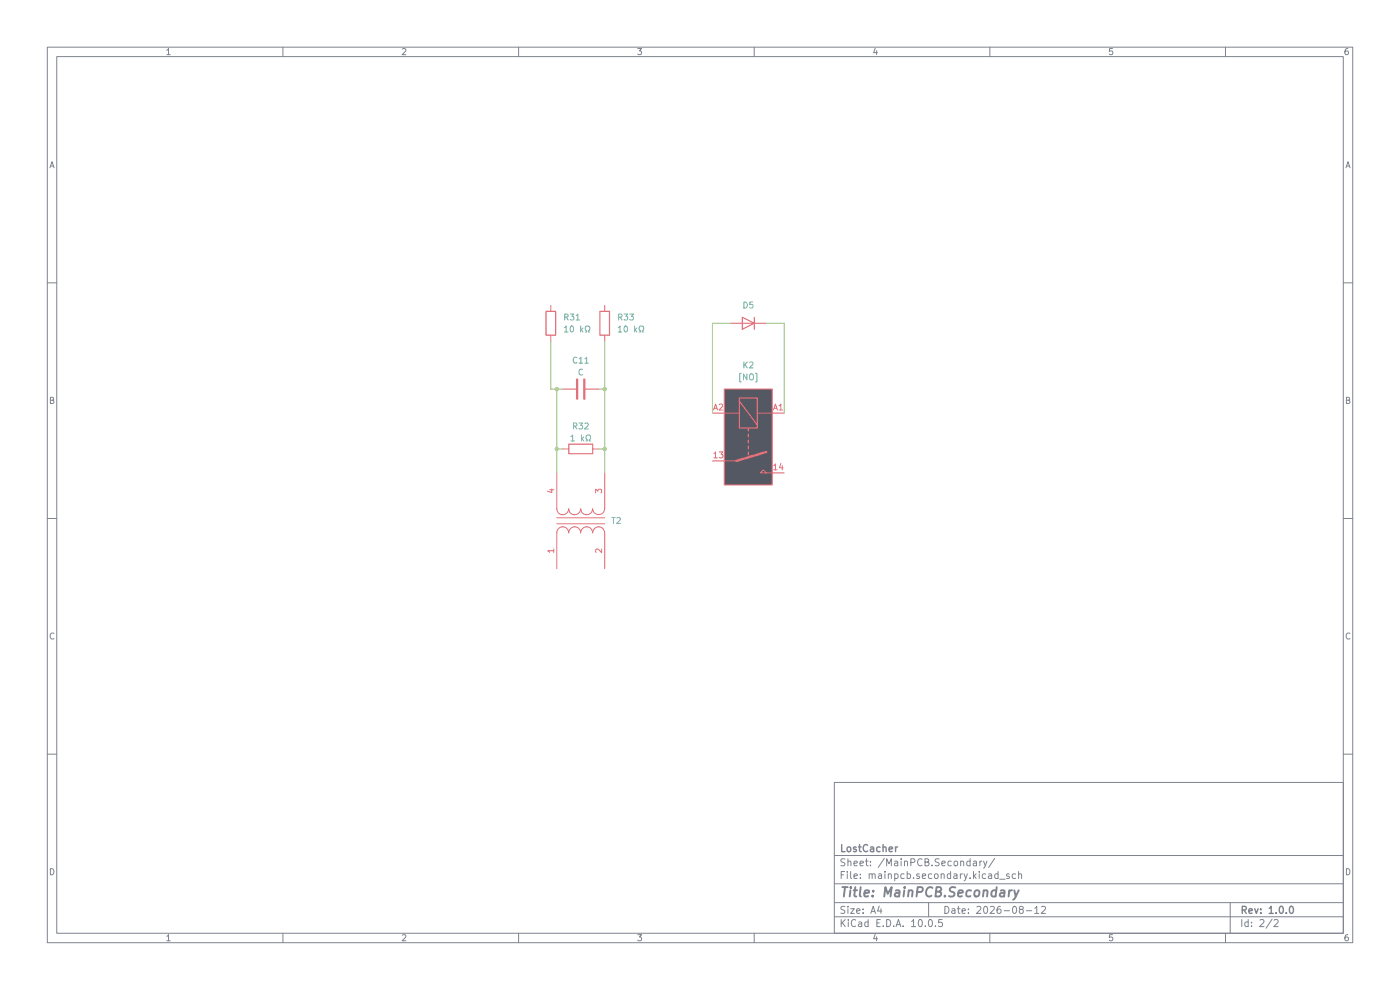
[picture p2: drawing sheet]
(kicad_sch
 (version 20260306)
 (generator "eeschema")
 (generator_version "10.0")
 (paper "A4")
 (title_block
  (title "MainPCB.Secondary")
  (date "2026-08-12")
  (rev "1.0.0")
  (company "LostCacher"))
 (lib_symbols
  (symbol "Device:C"
   (pin_numbers (hide yes))
   (pin_names
    (offset 0.254)) (exclude_from_sim no) (in_bom yes) (on_board yes)
   (in_pos_files yes)
   (duplicate_pin_numbers_are_jumpers no)
   (property "Reference" "C" (at 0.635 2.54 0) (show_name no) (do_not_autoplace no) (effects (font (size 1.27 1.27)) (justify left)))
   (property "Value" "C" (at 0.635 -2.54 0) (show_name no) (do_not_autoplace no) (effects (font (size 1.27 1.27)) (justify left)))
   (property "Footprint" "" (at 0.9652 -3.81 0) (show_name no) (do_not_autoplace no) (hide yes) (effects (font (size 1.27 1.27))))
   (property "Datasheet" "" (at 0 0 0) (show_name no) (do_not_autoplace no) (hide yes) (effects (font (size 1.27 1.27))))
   (property "Description" "Unpolarized capacitor" (at 0 0 0) (show_name no) (do_not_autoplace no) (hide yes) (effects (font (size 1.27 1.27))))
   (symbol "C_0_1"
    (polyline (pts (xy -2.032 0.762) (xy 2.032 0.762)) (stroke (width 0.508) (type default)) (fill (type none)))
    (polyline (pts (xy -2.032 -0.762) (xy 2.032 -0.762)) (stroke (width 0.508) (type default)) (fill (type none))))
   (symbol "C_1_1"
    (pin passive line (at 0 3.81 270) (length 2.794) (name "" (effects (font (size 1.27 1.27)))) (number "1" (effects (font (size 1.27 1.27)))))
    (pin passive line (at 0 -3.81 90) (length 2.794) (name "" (effects (font (size 1.27 1.27)))) (number "2" (effects (font (size 1.27 1.27))))))
   (embedded_fonts no))
  (symbol "Device:D"
   (pin_numbers (hide yes))
   (pin_names
    (offset 1.016) (hide yes)) (exclude_from_sim no) (in_bom yes) (on_board yes)
   (in_pos_files yes)
   (duplicate_pin_numbers_are_jumpers no)
   (property "Reference" "D" (at 0 2.54 0) (show_name no) (do_not_autoplace no) (effects (font (size 1.27 1.27))))
   (property "Value" "D" (at 0 -2.54 0) (show_name no) (do_not_autoplace no) (effects (font (size 1.27 1.27))))
   (property "Footprint" "" (at 0 0 0) (show_name no) (do_not_autoplace no) (hide yes) (effects (font (size 1.27 1.27))))
   (property "Datasheet" "" (at 0 0 0) (show_name no) (do_not_autoplace no) (hide yes) (effects (font (size 1.27 1.27))))
   (property "Description" "Diode" (at 0 0 0) (show_name no) (do_not_autoplace no) (hide yes) (effects (font (size 1.27 1.27))))
   (property "Sim.Device" "D" (at 0 0 0) (show_name no) (do_not_autoplace no) (hide yes) (effects (font (size 1.27 1.27))))
   (property "Sim.Pins" "1=K 2=A" (at 0 0 0) (show_name no) (do_not_autoplace no) (hide yes) (effects (font (size 1.27 1.27))))
   (symbol "D_0_1"
    (polyline (pts (xy -1.27 1.27) (xy -1.27 -1.27)) (stroke (width 0.254) (type default)) (fill (type none)))
    (polyline (pts (xy 1.27 1.27) (xy 1.27 -1.27) (xy -1.27 0) (xy 1.27 1.27)) (stroke (width 0.254) (type default)) (fill (type none)))
    (polyline (pts (xy 1.27 0) (xy -1.27 0)) (stroke (width 0) (type default)) (fill (type none))))
   (symbol "D_1_1"
    (pin passive line (at -3.81 0 0) (length 2.54) (name "K" (effects (font (size 1.27 1.27)))) (number "1" (effects (font (size 1.27 1.27)))))
    (pin passive line (at 3.81 0 180) (length 2.54) (name "A" (effects (font (size 1.27 1.27)))) (number "2" (effects (font (size 1.27 1.27))))))
   (embedded_fonts no))
  (symbol "Device:R"
   (pin_numbers (hide yes))
   (pin_names
    (offset 0)) (exclude_from_sim no) (in_bom yes) (on_board yes)
   (in_pos_files yes)
   (duplicate_pin_numbers_are_jumpers no)
   (property "Reference" "R" (at 2.032 0 90) (show_name no) (do_not_autoplace no) (effects (font (size 1.27 1.27))))
   (property "Value" "R" (at 0 0 90) (show_name no) (do_not_autoplace no) (effects (font (size 1.27 1.27))))
   (property "Footprint" "" (at -1.778 0 90) (show_name no) (do_not_autoplace no) (hide yes) (effects (font (size 1.27 1.27))))
   (property "Datasheet" "" (at 0 0 0) (show_name no) (do_not_autoplace no) (hide yes) (effects (font (size 1.27 1.27))))
   (property "Description" "Resistor" (at 0 0 0) (show_name no) (do_not_autoplace no) (hide yes) (effects (font (size 1.27 1.27))))
   (symbol "R_0_1"
    (rectangle (start -1.016 -2.54) (end 1.016 2.54) (stroke (width 0.254) (type default)) (fill (type none))))
   (symbol "R_1_1"
    (pin passive line (at 0 3.81 270) (length 1.27) (name "" (effects (font (size 1.27 1.27)))) (number "1" (effects (font (size 1.27 1.27)))))
    (pin passive line (at 0 -3.81 90) (length 1.27) (name "" (effects (font (size 1.27 1.27)))) (number "2" (effects (font (size 1.27 1.27))))))
   (embedded_fonts no))
  (symbol "Device:Transformer_1P_1S"
   (pin_names
    (offset 1.016) (hide yes)) (exclude_from_sim no) (in_bom yes) (on_board yes)
   (in_pos_files yes)
   (duplicate_pin_numbers_are_jumpers no)
   (property "Reference" "T" (at 0 6.35 0) (show_name no) (do_not_autoplace no) (effects (font (size 1.27 1.27))))
   (property "Value" "Transformer_1P_1S" (at 0 -7.62 0) (show_name no) (do_not_autoplace no) (effects (font (size 1.27 1.27))))
   (property "Footprint" "" (at 0 0 0) (show_name no) (do_not_autoplace no) (hide yes) (effects (font (size 1.27 1.27))))
   (property "Datasheet" "" (at 0 0 0) (show_name no) (do_not_autoplace no) (hide yes) (effects (font (size 1.27 1.27))))
   (property "Description" "Transformer, single primary, single secondary" (at 0 0 0) (show_name no) (do_not_autoplace no) (hide yes) (effects (font (size 1.27 1.27))))
   (symbol "Transformer_1P_1S_0_1"
    (arc (start -1.27 3.81) (mid -1.656 2.9336) (end -2.54 2.5654) (stroke (width 0) (type default)) (fill (type none)))
    (arc (start -1.27 1.27) (mid -1.656 0.3936) (end -2.54 0.0254) (stroke (width 0) (type default)) (fill (type none)))
    (arc (start -1.27 -1.27) (mid -1.656 -2.1464) (end -2.54 -2.5146) (stroke (width 0) (type default)) (fill (type none)))
    (arc (start -1.27 -3.81) (mid -1.656 -4.6864) (end -2.54 -5.0546) (stroke (width 0) (type default)) (fill (type none)))
    (arc (start -2.54 5.08) (mid -1.642 4.708) (end -1.27 3.81) (stroke (width 0) (type default)) (fill (type none)))
    (arc (start -2.54 2.54) (mid -1.642 2.168) (end -1.27 1.27) (stroke (width 0) (type default)) (fill (type none)))
    (arc (start -2.54 0) (mid -1.642 -0.372) (end -1.27 -1.27) (stroke (width 0) (type default)) (fill (type none)))
    (arc (start -2.54 -2.54) (mid -1.642 -2.912) (end -1.27 -3.81) (stroke (width 0) (type default)) (fill (type none)))
    (polyline (pts (xy -0.635 5.08) (xy -0.635 -5.08)) (stroke (width 0) (type default)) (fill (type none)))
    (polyline (pts (xy 0.635 -5.08) (xy 0.635 5.08)) (stroke (width 0) (type default)) (fill (type none)))
    (arc (start 1.2954 3.81) (mid 1.6457 4.7117) (end 2.54 5.08) (stroke (width 0) (type default)) (fill (type none)))
    (arc (start 1.2954 1.27) (mid 1.6457 2.1717) (end 2.54 2.54) (stroke (width 0) (type default)) (fill (type none)))
    (arc (start 1.2954 -1.27) (mid 1.6457 -0.3683) (end 2.54 0) (stroke (width 0) (type default)) (fill (type none)))
    (arc (start 2.54 2.5654) (mid 1.6599 2.9299) (end 1.2954 3.81) (stroke (width 0) (type default)) (fill (type none)))
    (arc (start 2.54 0.0254) (mid 1.6599 0.3899) (end 1.2954 1.27) (stroke (width 0) (type default)) (fill (type none)))
    (arc (start 2.54 -2.5146) (mid 1.6599 -2.1501) (end 1.2954 -1.27) (stroke (width 0) (type default)) (fill (type none)))
    (arc (start 1.3208 -3.81) (mid 1.6711 -2.9085) (end 2.5654 -2.54) (stroke (width 0) (type default)) (fill (type none)))
    (arc (start 2.5654 -5.0546) (mid 1.6851 -4.6902) (end 1.3208 -3.81) (stroke (width 0) (type default)) (fill (type none))))
   (symbol "Transformer_1P_1S_1_1"
    (pin passive line (at -10.16 5.08 0) (length 7.62) (name "AA" (effects (font (size 1.27 1.27)))) (number "1" (effects (font (size 1.27 1.27)))))
    (pin passive line (at -10.16 -5.08 0) (length 7.62) (name "AB" (effects (font (size 1.27 1.27)))) (number "2" (effects (font (size 1.27 1.27)))))
    (pin passive line (at 10.16 -5.08 180) (length 7.62) (name "SA" (effects (font (size 1.27 1.27)))) (number "3" (effects (font (size 1.27 1.27)))))
    (pin passive line (at 10.16 5.08 180) (length 7.62) (name "SB" (effects (font (size 1.27 1.27)))) (number "4" (effects (font (size 1.27 1.27))))))
   (embedded_fonts no))
  (symbol "Relay:Relay_SPST-NO" (exclude_from_sim no) (in_bom yes) (on_board yes)
   (in_pos_files yes)
   (duplicate_pin_numbers_are_jumpers no)
   (property "Reference" "K" (at 11.43 3.81 0) (show_name no) (do_not_autoplace no) (effects (font (size 1.27 1.27)) (justify left)))
   (property "Value" "Relay_SPST-NO" (at 11.43 1.27 0) (show_name no) (do_not_autoplace no) (effects (font (size 1.27 1.27)) (justify left)))
   (property "Footprint" "" (at 11.43 -1.27 0) (show_name no) (do_not_autoplace no) (hide yes) (effects (font (size 1.27 1.27)) (justify left)))
   (property "Datasheet" "" (at 0 0 0) (show_name no) (do_not_autoplace no) (hide yes) (effects (font (size 1.27 1.27))))
   (property "Description" "Relay SPST, normally open, EN50005" (at 0 0 0) (show_name no) (do_not_autoplace no) (hide yes) (effects (font (size 1.27 1.27))))
   (symbol "Relay_SPST-NO_0_0"
    (polyline (pts (xy 7.62 5.08) (xy 7.62 2.54) (xy 6.985 3.175) (xy 7.62 3.81)) (stroke (width 0) (type default)) (fill (type none))))
   (symbol "Relay_SPST-NO_0_1"
    (rectangle (start -10.16 5.08) (end 10.16 -5.08) (stroke (width 0.254) (type default)) (fill (type background)))
    (rectangle (start -8.255 1.905) (end -1.905 -1.905) (stroke (width 0.254) (type default)) (fill (type none)))
    (polyline (pts (xy -7.62 -1.905) (xy -2.54 1.905)) (stroke (width 0.254) (type default)) (fill (type none)))
    (polyline (pts (xy -5.08 5.08) (xy -5.08 1.905)) (stroke (width 0) (type default)) (fill (type none)))
    (polyline (pts (xy -5.08 -5.08) (xy -5.08 -1.905)) (stroke (width 0) (type default)) (fill (type none)))
    (polyline (pts (xy -1.905 0) (xy -1.27 0)) (stroke (width 0.254) (type default)) (fill (type none)))
    (polyline (pts (xy -0.635 0) (xy 0 0)) (stroke (width 0.254) (type default)) (fill (type none)))
    (polyline (pts (xy 0.635 0) (xy 1.27 0)) (stroke (width 0.254) (type default)) (fill (type none)))
    (polyline (pts (xy 1.905 0) (xy 2.54 0)) (stroke (width 0.254) (type default)) (fill (type none)))
    (polyline (pts (xy 3.175 0) (xy 3.81 0)) (stroke (width 0.254) (type default)) (fill (type none)))
    (polyline (pts (xy 5.08 -2.54) (xy 3.175 3.81)) (stroke (width 0.508) (type default)) (fill (type none)))
    (polyline (pts (xy 5.08 -2.54) (xy 5.08 -5.08)) (stroke (width 0) (type default)) (fill (type none))))
   (symbol "Relay_SPST-NO_1_1"
    (pin passive line (at 5.08 -7.62 90) (length 2.54) (name "" (effects (font (size 1.27 1.27)))) (number "13" (effects (font (size 1.27 1.27)))))
    (pin passive line (at 7.62 7.62 270) (length 2.54) (name "" (effects (font (size 1.27 1.27)))) (number "14" (effects (font (size 1.27 1.27)))))
    (pin passive line (at -5.08 7.62 270) (length 2.54) (name "" (effects (font (size 1.27 1.27)))) (number "A1" (effects (font (size 1.27 1.27)))))
    (pin passive line (at -5.08 -7.62 90) (length 2.54) (name "" (effects (font (size 1.27 1.27)))) (number "A2" (effects (font (size 1.27 1.27))))))
   (embedded_fonts no)))
 (junction
  (at 118.11 82.55)
  (diameter 0)
  (color 0 0 0 0))
 (junction
  (at 118.11 95.25)
  (diameter 0)
  (color 0 0 0 0))
 (junction
  (at 128.27 95.25)
  (diameter 0)
  (color 0 0 0 0))
 (junction
  (at 128.27 82.55)
  (diameter 0)
  (color 0 0 0 0))
 (wire
  (pts (xy 128.27 82.55) (xy 128.27 95.25))
  (stroke (width 0) (type default)))
 (wire
  (pts (xy 166.37 68.58) (xy 166.37 87.63))
  (stroke (width 0) (type default)))
 (wire
  (pts (xy 127 82.55) (xy 128.27 82.55))
  (stroke (width 0) (type default)))
 (wire
  (pts (xy 154.94 68.58) (xy 151.13 68.58))
  (stroke (width 0) (type default)))
 (wire
  (pts (xy 151.13 68.58) (xy 151.13 87.63))
  (stroke (width 0) (type default)))
 (wire
  (pts (xy 118.11 95.25) (xy 119.38 95.25))
  (stroke (width 0) (type default)))
 (wire
  (pts (xy 118.11 100.33) (xy 118.11 95.25))
  (stroke (width 0) (type default)))
 (wire
  (pts (xy 128.27 100.33) (xy 128.27 95.25))
  (stroke (width 0) (type default)))
 (wire
  (pts (xy 118.11 82.55) (xy 118.11 95.25))
  (stroke (width 0) (type default)))
 (wire
  (pts (xy 128.27 72.39) (xy 128.27 82.55))
  (stroke (width 0) (type default)))
 (wire
  (pts (xy 116.84 72.39) (xy 116.84 82.55))
  (stroke (width 0) (type default)))
 (wire
  (pts (xy 128.27 95.25) (xy 127 95.25))
  (stroke (width 0) (type default)))
 (wire
  (pts (xy 116.84 82.55) (xy 118.11 82.55))
  (stroke (width 0) (type default)))
 (wire
  (pts (xy 162.56 68.58) (xy 166.37 68.58))
  (stroke (width 0) (type default)))
 (wire
  (pts (xy 119.38 82.55) (xy 118.11 82.55))
  (stroke (width 0) (type default)))
 (symbol
  (lib_id "Device:R")
  (at 128.27 68.58 0)
  (unit 1)
  (body_style 1)
  (exclude_from_sim no)
  (in_bom yes)
  (on_board yes)
  (in_pos_files yes)
  (dnp no)
  (fields_autoplaced yes)
  (property "Reference" "R33" (at 130.81 67.3099 0) (show_name no) (do_not_autoplace no) (effects (font (size 1.27 1.27)) (justify left)))
  (property "Value" "10 kΩ" (at 130.81 69.8499 0) (show_name no) (do_not_autoplace no) (effects (font (size 1.27 1.27)) (justify left)))
  (property "Footprint" "" (at 126.492 68.58 90) (hide yes) (show_name no) (do_not_autoplace no) (effects (font (size 1.27 1.27))))
  (property "Datasheet" "" (at 128.27 68.58 0) (hide yes) (show_name no) (do_not_autoplace no) (effects (font (size 1.27 1.27))))
  (property "Description" "Resistor" (at 128.27 68.58 0) (hide yes) (show_name no) (do_not_autoplace no) (effects (font (size 1.27 1.27))))
  (pin "2")
  (pin "1"))
 (symbol
  (lib_id "Device:D")
  (at 158.75 68.58 180)
  (unit 1)
  (body_style 1)
  (exclude_from_sim no)
  (in_bom yes)
  (on_board yes)
  (in_pos_files yes)
  (dnp no)
  (fields_autoplaced yes)
  (property "Reference" "D5" (at 158.75 64.77 0) (show_name no) (do_not_autoplace no) (effects (font (size 1.27 1.27))))
  (property "Value" "" (at 158.75 64.77 0) (show_name no) (do_not_autoplace no) (effects (font (size 1.27 1.27))))
  (property "Footprint" "" (at 158.75 68.58 0) (hide yes) (show_name no) (do_not_autoplace no) (effects (font (size 1.27 1.27))))
  (property "Datasheet" "" (at 158.75 68.58 0) (hide yes) (show_name no) (do_not_autoplace no) (effects (font (size 1.27 1.27))))
  (property "Description" "Diode" (at 158.75 68.58 0) (hide yes) (show_name no) (do_not_autoplace no) (effects (font (size 1.27 1.27))))
  (property "Sim.Device" "D" (at 158.75 68.58 0) (hide yes) (show_name no) (do_not_autoplace no) (effects (font (size 1.27 1.27))))
  (property "Sim.Pins" "1=K 2=A" (at 158.75 68.58 0) (hide yes) (show_name no) (do_not_autoplace no) (effects (font (size 1.27 1.27))))
  (pin "2")
  (pin "1"))
 (symbol
  (lib_id "Device:C")
  (at 123.19 82.55 90)
  (unit 1)
  (body_style 1)
  (exclude_from_sim no)
  (in_bom yes)
  (on_board yes)
  (in_pos_files yes)
  (dnp no)
  (property "Reference" "C11" (at 123.19 76.454 90) (show_name no) (do_not_autoplace no) (effects (font (size 1.27 1.27))))
  (property "Value" "C" (at 123.19 78.994 90) (show_name no) (do_not_autoplace no) (effects (font (size 1.27 1.27))))
  (property "Footprint" "" (at 127 81.5848 0) (hide yes) (show_name no) (do_not_autoplace no) (effects (font (size 1.27 1.27))))
  (property "Datasheet" "" (at 123.19 82.55 0) (hide yes) (show_name no) (do_not_autoplace no) (effects (font (size 1.27 1.27))))
  (property "Description" "Unpolarized capacitor" (at 123.19 82.55 0) (hide yes) (show_name no) (do_not_autoplace no) (effects (font (size 1.27 1.27))))
  (pin "2")
  (pin "1"))
 (symbol
  (lib_id "Relay:Relay_SPST-NO")
  (at 158.75 92.71 270)
  (unit 1)
  (body_style 1)
  (exclude_from_sim no)
  (in_bom yes)
  (on_board yes)
  (in_pos_files yes)
  (dnp no)
  (fields_autoplaced yes)
  (property "Reference" "K2" (at 158.75 77.47 90) (show_name no) (do_not_autoplace no) (effects (font (size 1.27 1.27))))
  (property "Value" "[NO]" (at 158.75 80.01 90) (show_name no) (do_not_autoplace no) (effects (font (size 1.27 1.27))))
  (property "Footprint" "" (at 157.48 104.14 0) (hide yes) (show_name no) (do_not_autoplace no) (effects (font (size 1.27 1.27)) (justify left)))
  (property "Datasheet" "" (at 158.75 92.71 0) (hide yes) (show_name no) (do_not_autoplace no) (effects (font (size 1.27 1.27))))
  (property "Description" "Relay SPST, normally open, EN50005" (at 158.75 92.71 0) (hide yes) (show_name no) (do_not_autoplace no) (effects (font (size 1.27 1.27))))
  (pin "A1")
  (pin "A2")
  (pin "13")
  (pin "14"))
 (symbol
  (lib_id "Device:R")
  (at 123.19 95.25 90)
  (unit 1)
  (body_style 1)
  (exclude_from_sim no)
  (in_bom yes)
  (on_board yes)
  (in_pos_files yes)
  (dnp no)
  (property "Reference" "R32" (at 123.19 90.424 90) (show_name no) (do_not_autoplace no) (effects (font (size 1.27 1.27))))
  (property "Value" "1 kΩ" (at 123.19 92.964 90) (show_name no) (do_not_autoplace no) (effects (font (size 1.27 1.27))))
  (property "Footprint" "" (at 123.19 97.028 90) (hide yes) (show_name no) (do_not_autoplace no) (effects (font (size 1.27 1.27))))
  (property "Datasheet" "" (at 123.19 95.25 0) (hide yes) (show_name no) (do_not_autoplace no) (effects (font (size 1.27 1.27))))
  (property "Description" "Resistor" (at 123.19 95.25 0) (hide yes) (show_name no) (do_not_autoplace no) (effects (font (size 1.27 1.27))))
  (pin "2")
  (pin "1"))
 (symbol
  (lib_id "Device:Transformer_1P_1S")
  (at 123.19 110.49 90)
  (unit 1)
  (body_style 1)
  (exclude_from_sim no)
  (in_bom yes)
  (on_board yes)
  (in_pos_files yes)
  (dnp no)
  (fields_autoplaced yes)
  (property "Reference" "T2" (at 129.54 110.4772 90) (show_name no) (do_not_autoplace no) (effects (font (size 1.27 1.27)) (justify right)))
  (property "Value" "" (at 129.54 111.7472 90) (show_name no) (do_not_autoplace no) (effects (font (size 1.27 1.27)) (justify right)))
  (property "Footprint" "" (at 123.19 110.49 0) (hide yes) (show_name no) (do_not_autoplace no) (effects (font (size 1.27 1.27))))
  (property "Datasheet" "" (at 123.19 110.49 0) (hide yes) (show_name no) (do_not_autoplace no) (effects (font (size 1.27 1.27))))
  (property "Description" "Transformer, single primary, single secondary" (at 123.19 110.49 0) (hide yes) (show_name no) (do_not_autoplace no) (effects (font (size 1.27 1.27))))
  (pin "2")
  (pin "3")
  (pin "1")
  (pin "4"))
 (symbol
  (lib_id "Device:R")
  (at 116.84 68.58 180)
  (unit 1)
  (body_style 1)
  (exclude_from_sim no)
  (in_bom yes)
  (on_board yes)
  (in_pos_files yes)
  (dnp no)
  (fields_autoplaced yes)
  (property "Reference" "R31" (at 119.38 67.3099 0) (show_name no) (do_not_autoplace no) (effects (font (size 1.27 1.27)) (justify right)))
  (property "Value" "10 kΩ" (at 119.38 69.8499 0) (show_name no) (do_not_autoplace no) (effects (font (size 1.27 1.27)) (justify right)))
  (property "Footprint" "" (at 118.618 68.58 90) (hide yes) (show_name no) (do_not_autoplace no) (effects (font (size 1.27 1.27))))
  (property "Datasheet" "" (at 116.84 68.58 0) (hide yes) (show_name no) (do_not_autoplace no) (effects (font (size 1.27 1.27))))
  (property "Description" "Resistor" (at 116.84 68.58 0) (hide yes) (show_name no) (do_not_autoplace no) (effects (font (size 1.27 1.27))))
  (pin "2")
  (pin "1"))
 (sheet_instances
  (path ""
   (page "2"))))
